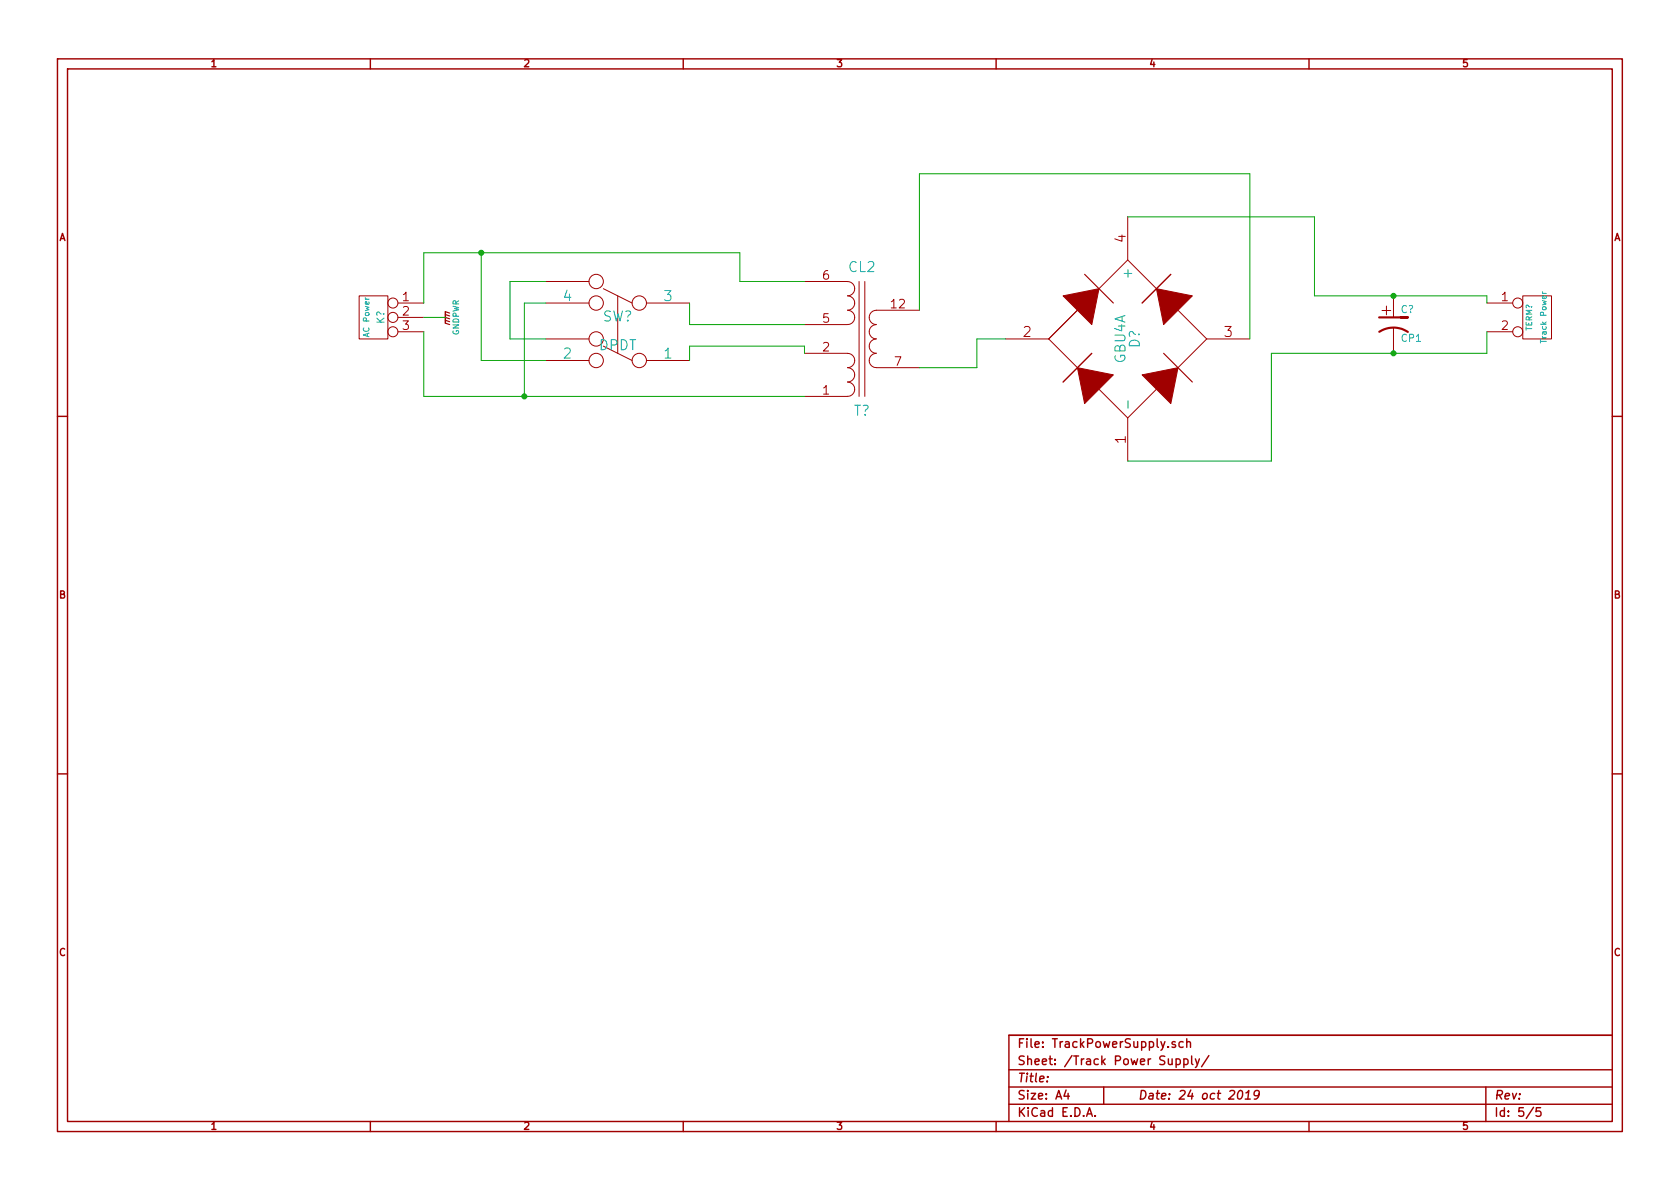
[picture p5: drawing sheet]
EESchema Schematic File Version 2
LIBS:valves
LIBS:power
LIBS:device
LIBS:transistors
LIBS:conn
LIBS:linear
LIBS:regul
LIBS:74xx
LIBS:cmos4000
LIBS:adc-dac
LIBS:memory
LIBS:xilinx
LIBS:microcontrollers
LIBS:dsp
LIBS:microchip
LIBS:analog_switches
LIBS:motorola
LIBS:texas
LIBS:intel
LIBS:audio
LIBS:interface
LIBS:digital-audio
LIBS:philips
LIBS:display
LIBS:cypress
LIBS:siliconi
LIBS:opto
LIBS:atmel
LIBS:contrib
LIBS:sn65hvd233-ht
LIBS:cat24c256w
LIBS:lmd18200
LIBS:sn75als174
LIBS:tmp36
LIBS:cl2
LIBS:dpdt
LIBS:gbu4a
LIBS:BBBCommandStation-cache
EELAYER 27 0
EELAYER END
$Descr A4 11693 8268
encoding utf-8
Sheet 5 5
Title ""
Date "24 oct 2019"
Rev ""
Comp ""
Comment1 ""
Comment2 ""
Comment3 ""
Comment4 ""
$EndDescr
$Comp
L CL2 T?
U 1 1
P 6000 2350
F 0 "T?" H 6000 2850 70  0000 C CNN
F 1 "CL2" H 6000 1850 70  0000 C CNN
F 2 "~" H 6000 2350 60  0000 C CNN
F 3 "~" H 6000 2350 60  0000 C CNN
F 4 "530-CL2-40-12" H 6000 2350 60  0001 C CNN "Mouser Part Number"
	1    6000 2350
	-1   0    0    1   
$EndComp
$Comp
L DPDT SW?
U 1 1
P 4300 2300
F 0 "SW?" H 4300 2400 70  0000 C CNN
F 1 "DPDT" H 4300 2200 70  0000 C CNN
F 2 "~" H 4300 2300 60  0000 C CNN
F 3 "~" H 4300 2300 60  0000 C CNN
	1    4300 2300
	-1   0    0    -1  
$EndComp
Wire Wire Line
	4800 2100 4800 2250
Wire Wire Line
	4800 2250 5600 2250
Wire Wire Line
	4800 2500 4800 2400
Wire Wire Line
	4800 2400 5600 2400
Wire Wire Line
	5600 2400 5600 2450
Wire Wire Line
	3800 1950 3550 1950
Wire Wire Line
	3550 1950 3550 2350
Wire Wire Line
	3550 2350 3800 2350
Wire Wire Line
	3800 2100 3650 2100
Wire Wire Line
	3650 2100 3650 2750
Wire Wire Line
	2950 2750 5600 2750
Wire Wire Line
	5600 1950 5150 1950
Wire Wire Line
	5150 1950 5150 1750
Wire Wire Line
	5150 1750 2950 1750
Wire Wire Line
	3350 1750 3350 2500
Wire Wire Line
	3350 2500 3800 2500
$Comp
L CONN_3 K?
U 1 1
P 2600 2200
F 0 "K?" V 2550 2200 50  0000 C CNN
F 1 "AC Power" V 2650 2200 40  0000 C CNN
F 2 "~" H 2600 2200 60  0000 C CNN
F 3 "~" H 2600 2200 60  0000 C CNN
	1    2600 2200
	-1   0    0    -1  
$EndComp
$Comp
L GNDPWR #PWR?
U 1 1
P 3100 2200
F 0 "#PWR?" H 3100 2250 40  0001 C CNN
F 1 "GNDPWR" H 3100 2120 40  0000 C CNN
F 2 "" H 3100 2200 60  0000 C CNN
F 3 "" H 3100 2200 60  0000 C CNN
	1    3100 2200
	0    -1   -1   0   
$EndComp
Wire Wire Line
	3100 2200 2950 2200
Wire Wire Line
	2950 1750 2950 2100
Connection ~ 3350 1750
Wire Wire Line
	2950 2300 2950 2750
Connection ~ 3650 2750
$Comp
L GBU4A D?
U 1 1
P 7850 2350
F 0 "D?" H 7850 2400 70  0000 C CNN
F 1 "GBU4A" H 7850 2300 70  0000 C CNN
F 2 "~" H 7850 2350 60  0000 C CNN
F 3 "~" H 7850 2350 60  0000 C CNN
	1    7850 2350
	0    1    -1   0   
$EndComp
Wire Wire Line
	6400 2550 6800 2550
Wire Wire Line
	6800 2550 6800 2350
Wire Wire Line
	6800 2350 7000 2350
Wire Wire Line
	6400 2150 6400 1200
Wire Wire Line
	6400 1200 8700 1200
Wire Wire Line
	8700 1200 8700 2350
$Comp
L CP1 C?
U 1 1
P 9700 2250
F 0 "C?" H 9750 2350 50  0000 L CNN
F 1 "CP1" H 9750 2150 50  0000 L CNN
F 2 "~" H 9700 2250 60  0000 C CNN
F 3 "~" H 9700 2250 60  0000 C CNN
	1    9700 2250
	1    0    0    -1  
$EndComp
Wire Wire Line
	7850 1500 9150 1500
Wire Wire Line
	9150 1500 9150 2050
Wire Wire Line
	9150 2050 10350 2050
Wire Wire Line
	7850 3200 8850 3200
Wire Wire Line
	8850 3200 8850 2450
Wire Wire Line
	8850 2450 10350 2450
$Comp
L CONN_2 TERM?
U 1 1
P 10700 2200
F 0 "TERM?" V 10650 2200 40  0000 C CNN
F 1 "Track Power" V 10750 2200 40  0000 C CNN
F 2 "~" H 10700 2200 60  0000 C CNN
F 3 "~" H 10700 2200 60  0000 C CNN
	1    10700 2200
	1    0    0    -1  
$EndComp
Wire Wire Line
	10350 2050 10350 2100
Connection ~ 9700 2050
Wire Wire Line
	10350 2450 10350 2300
Connection ~ 9700 2450
$EndSCHEMATC
